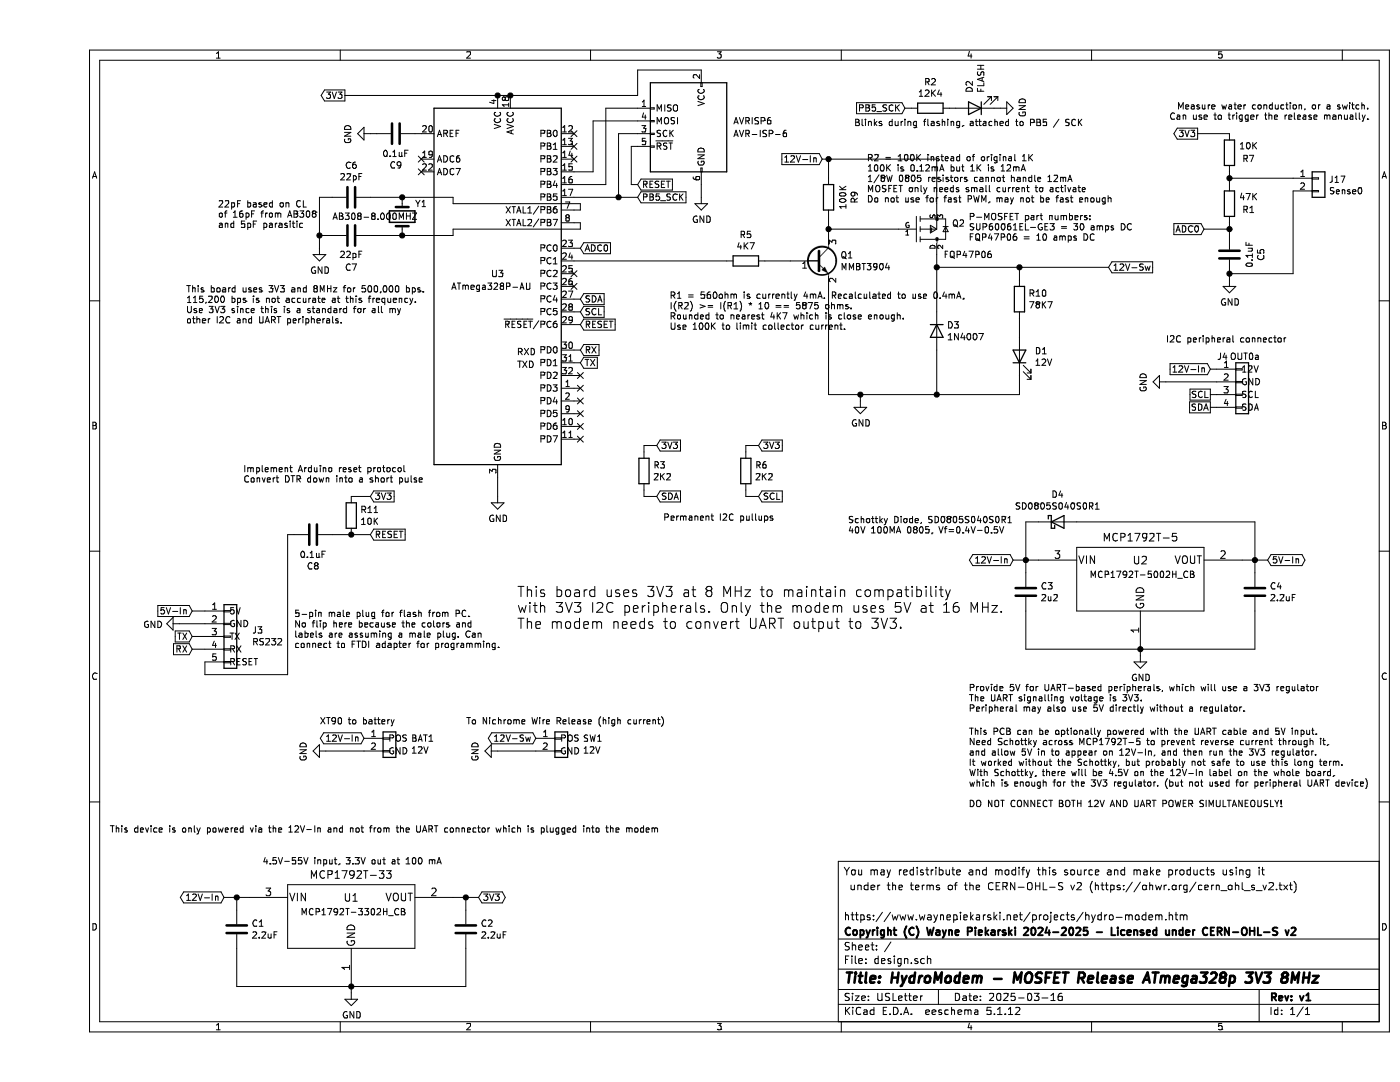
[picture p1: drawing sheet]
EESchema Schematic File Version 4
EELAYER 30 0
EELAYER END
$Descr USLetter 11000 8500
encoding utf-8
Sheet 1 1
Title "HydroModem - MOSFET Release ATmega328p 3V3 8MHz"
Date "2025-03-16"
Rev "v1"
Comp "Copyright (C) Wayne Piekarski 2024-2025 - Licensed under CERN-OHL-S v2"
Comment1 "https://www.waynepiekarski.net/projects/hydro-modem.htm"
Comment2 ""
Comment3 " under the terms of the CERN-OHL-S v2 (https://ohwr.org/cern_ohl_s_v2.txt)"
Comment4 "You may redistribute and modify this source and make products using it"
$EndDescr
$Comp
L power:GND #PWR0101
U 1 1
P 3600 3900
F 0 "#PWR0101" H 3600 3650 50  0001 C CNN
F 1 "GND" H 3605 3727 50  0000 C CNN
F 2 "" H 3600 3900 50  0001 C CNN
F 3 "" H 3600 3900 50  0001 C CNN
	1    3600 3900
	1    0    0    -1  
$EndComp
Text GLabel 4250 2450 2    50   Input ~ 0
SCL
$Comp
L power:GND #PWR0107
U 1 1
P 5200 1550
F 0 "#PWR0107" H 5200 1300 50  0001 C CNN
F 1 "GND" H 5205 1377 50  0000 C CNN
F 2 "" H 5200 1550 50  0001 C CNN
F 3 "" H 5200 1550 50  0001 C CNN
	1    5200 1550
	1    0    0    -1  
$EndComp
$Comp
L Connector:AVR-ISP-6 AVRISP6
U 1 1
P 5100 1050
F 0 "AVRISP6" H 4750 1150 50  0000 R CNN
F 1 "AVR-ISP-6" H 4750 1050 50  0000 R CNN
F 2 "Connector_PinHeader_2.54mm:PinHeader_2x03_P2.54mm_Vertical" V 4850 1100 50  0001 C CNN
F 3 "https://www.mill-max.com/catalog/download/2019-03%3A018.3M_0.pdf" H 3825 500 50  0001 C CNN
	1    5100 1050
	-1   0    0    -1  
$EndComp
Wire Wire Line
	4200 1550 4550 1550
Wire Wire Line
	4200 1450 4450 1450
Wire Wire Line
	4200 1350 4350 1350
Wire Wire Line
	4450 1450 4450 850 
Wire Wire Line
	4450 850  4700 850 
Wire Wire Line
	4350 1350 4350 950 
Wire Wire Line
	4350 950  4700 950 
Wire Wire Line
	4700 1150 4650 1150
Wire Wire Line
	4550 1550 4550 1050
Wire Wire Line
	4550 1050 4700 1050
Wire Wire Line
	4700 750  4700 550 
Wire Wire Line
	4700 550  5200 550 
Wire Wire Line
	5200 1450 5200 1550
$Comp
L power:GND #PWR0104
U 1 1
P 6450 3150
F 0 "#PWR0104" H 6450 2900 50  0001 C CNN
F 1 "GND" H 6455 2977 50  0000 C CNN
F 2 "" H 6450 3150 50  0001 C CNN
F 3 "" H 6450 3150 50  0001 C CNN
	1    6450 3150
	1    0    0    -1  
$EndComp
$Comp
L Device:R R5
U 1 1
P 5550 2050
F 0 "R5" V 5343 2050 50  0000 C CNN
F 1 "4K7" V 5434 2050 50  0000 C CNN
F 2 "custom:WP_R_0805_2012Metric_Pad1.15x1.40mm_HandSolder" V 5480 2050 50  0001 C CNN
F 3 "~" H 5550 2050 50  0001 C CNN
	1    5550 2050
	0    1    1    0   
$EndComp
$Comp
L custom:WP_I2C_Output_01x04 J4
U 1 1
P 9450 3000
F 0 "J4" H 9250 3200 50  0000 L CNN
F 1 "OUT0a" H 9350 3200 50  0000 L CNN
F 2 "custom:WP_I2C_PinHeader_1x04_P2.54mm_Vertical_Compact_Labels" H 9450 3000 50  0001 C CNN
F 3 "~" H 9450 3000 50  0001 C CNN
	1    9450 3000
	1    0    0    -1  
$EndComp
Text GLabel 9200 2900 0    50   Input ~ 0
12V-In
Text GLabel 6150 1250 0    50   Input ~ 0
12V-In
$Comp
L Device:R R10
U 1 1
P 7700 2350
F 0 "R10" H 7770 2396 50  0000 L CNN
F 1 "78K7" H 7770 2305 50  0000 L CNN
F 2 "custom:WP_R_0805_2012Metric_Pad1.15x1.40mm_HandSolder" V 7630 2350 50  0001 C CNN
F 3 "~" H 7700 2350 50  0001 C CNN
	1    7700 2350
	1    0    0    -1  
$EndComp
$Comp
L Device:LED D1
U 1 1
P 7700 2800
F 0 "D1" V 7739 2682 50  0000 R CNN
F 1 "12V" V 7648 2682 50  0000 R CNN
F 2 "custom:WP_LED_0805_2012Metric_Pad1.15x1.40mm_HandSolder" H 7700 2800 50  0001 C CNN
F 3 "~" H 7700 2800 50  0001 C CNN
	1    7700 2800
	0    -1   -1   0   
$EndComp
Text GLabel 8400 2100 2    50   Input ~ 0
12V-Sw
$Comp
L Diode:1N4007 D3
U 1 1
P 7050 2600
F 0 "D3" V 7004 2679 50  0000 L CNN
F 1 "1N4007" V 7095 2679 50  0000 L CNN
F 2 "custom:WP_D_SOD-123" H 7050 2425 50  0001 C CNN
F 3 "http://www.vishay.com/docs/88503/1n4001.pdf" H 7050 2600 50  0001 C CNN
	1    7050 2600
	0    1    1    0   
$EndComp
$Comp
L Transistor_BJT:MMBT3904 Q1
U 1 1
P 6100 2050
F 0 "Q1" H 6291 2096 50  0000 L CNN
F 1 "MMBT3904" H 6291 2005 50  0000 L CNN
F 2 "custom:WP_SOT-23" H 6300 1975 50  0001 L CIN
F 3 "https://www.fairchildsemi.com/datasheets/2N/2N3904.pdf" H 6100 2050 50  0001 L CNN
	1    6100 2050
	1    0    0    -1  
$EndComp
$Comp
L custom:WP_FQP47P06 Q2
U 1 1
P 6650 1800
F 0 "Q2" H 7168 1846 50  0000 L CNN
F 1 "FQP47P06" H 7100 1600 50  0000 L CNN
F 2 "custom:WP_MOSFET_TO-220-3_Vertical" H 6650 2300 50  0001 L CNN
F 3 "https://www.mouser.com/datasheet/2/308/1/FQP47P06_D-2313837.pdf" H 6650 2400 50  0001 L CNN
F 4 "Trans" H 6650 2500 50  0001 L CNN "category"
F 5 "MOSFET P-CH 60V 47A TO-220" H 6650 2600 50  0001 L CNN "digikey description"
F 6 "FQP47P06-ND" H 6650 2700 50  0001 L CNN "digikey part number"
F 7 "TO-220" H 6650 2800 50  0001 L CNN "ipc land pattern name"
F 8 "yes" H 6650 2900 50  0001 L CNN "lead free"
F 9 "acd61957a0d81163" H 6650 3000 50  0001 L CNN "library id"
F 10 "Fairchild" H 6650 3100 50  0001 L CNN "manufacturer"
F 11 "512-FQP47P06" H 6650 3200 50  0001 L CNN "mouser part number"
F 12 "TO220B03" H 6650 3300 50  0001 L CNN "package"
F 13 "yes" H 6650 3400 50  0001 L CNN "rohs"
F 14 "+175°C" H 6650 3500 50  0001 L CNN "temperature range high"
F 15 "-55°C" H 6650 3600 50  0001 L CNN "temperature range low"
	1    6650 1800
	1    0    0    -1  
$EndComp
Wire Wire Line
	5900 2050 5700 2050
$Comp
L Device:R R9
U 1 1
P 6200 1550
F 0 "R9" V 5993 1550 50  0000 C CNN
F 1 "100K" V 6084 1550 50  0000 C CNN
F 2 "custom:WP_R_0805_2012Metric_Pad1.15x1.40mm_HandSolder" V 6130 1550 50  0001 C CNN
F 3 "~" H 6200 1550 50  0001 C CNN
	1    6200 1550
	-1   0    0    1   
$EndComp
Wire Wire Line
	6200 1250 6200 1400
Wire Wire Line
	6200 1700 6200 1800
Wire Wire Line
	6750 1800 6200 1800
Connection ~ 6200 1800
Wire Wire Line
	6200 1800 6200 1850
Wire Wire Line
	6200 1250 7050 1250
Wire Wire Line
	7050 1600 7050 1250
Wire Wire Line
	6150 1250 6200 1250
Connection ~ 6200 1250
Wire Wire Line
	7050 2100 7050 2000
Wire Wire Line
	7050 2450 7050 2100
Connection ~ 7050 2100
Wire Wire Line
	7050 2750 7050 3100
Wire Wire Line
	7700 2500 7700 2650
Wire Wire Line
	7700 2950 7700 3100
Wire Wire Line
	7050 2100 7700 2100
Wire Wire Line
	7700 2200 7700 2100
Connection ~ 7700 2100
Wire Wire Line
	7050 3100 7700 3100
Connection ~ 7050 3100
Wire Wire Line
	6200 3100 6450 3100
Text GLabel 4250 2350 2    50   Input ~ 0
SDA
Wire Wire Line
	4250 2350 4200 2350
Wire Wire Line
	4250 2450 4200 2450
Text GLabel 4250 2550 2    50   Input ~ 0
RESET
Wire Wire Line
	4250 2550 4200 2550
Text GLabel 4700 1450 2    50   Input ~ 0
RESET
Wire Wire Line
	4650 1150 4650 1450
Wire Wire Line
	4650 1450 4700 1450
Wire Wire Line
	6200 2250 6200 3100
Wire Wire Line
	5400 2050 4200 2050
Wire Wire Line
	4250 2750 4200 2750
Wire Wire Line
	4250 3450 4200 3450
Wire Wire Line
	4200 3350 4250 3350
Wire Wire Line
	4250 3250 4200 3250
Wire Wire Line
	4200 3150 4250 3150
Wire Wire Line
	4250 3050 4200 3050
Wire Wire Line
	4200 2950 4250 2950
Wire Wire Line
	4250 2850 4200 2850
Text GLabel 9200 3100 0    50   UnSpc ~ 0
SCL
Text GLabel 9200 3200 0    50   UnSpc ~ 0
SDA
Wire Wire Line
	9250 2900 9200 2900
Wire Wire Line
	9200 3100 9250 3100
Wire Wire Line
	9250 3200 9200 3200
Wire Wire Line
	6450 3150 6450 3100
Connection ~ 6450 3100
Wire Wire Line
	6450 3100 7050 3100
NoConn ~ 3000 1250
NoConn ~ 3000 1350
NoConn ~ 4200 1050
NoConn ~ 4200 1150
NoConn ~ 4200 1250
$Comp
L custom:WP_RS232_Conn_01x05 J3
U 1 1
P 1500 5000
F 0 "J3" H 1669 5050 50  0000 L CNN
F 1 "RS232" H 1669 4959 50  0000 L CNN
F 2 "custom:WP_Serial_5P_M" H 1500 5000 50  0001 C CNN
F 3 "~" H 1500 5000 50  0001 C CNN
	1    1500 5000
	1    0    0    -1  
$EndComp
Text GLabel 4250 2750 2    50   Input ~ 0
RX
Text GLabel 4250 2850 2    50   Input ~ 0
TX
Text Notes 3750 2800 0    50   ~ 0
RXD
Text Notes 3750 2900 0    50   ~ 0
TXD
Text GLabel 1200 5100 0    50   Input ~ 0
RX
Text GLabel 1200 5000 0    50   Input ~ 0
TX
$Comp
L power:GND #PWR0105
U 1 1
P 1100 4900
F 0 "#PWR0105" H 1100 4650 50  0001 C CNN
F 1 "GND" V 1105 4772 50  0000 R CNN
F 2 "" H 1100 4900 50  0001 C CNN
F 3 "" H 1100 4900 50  0001 C CNN
	1    1100 4900
	0    1    1    0   
$EndComp
Wire Wire Line
	1100 4900 1300 4900
Text GLabel 1200 4800 0    50   Input ~ 0
5V-In
NoConn ~ 4250 2950
NoConn ~ 4250 3050
NoConn ~ 4250 3150
NoConn ~ 4250 3250
NoConn ~ 4250 3350
NoConn ~ 4250 3450
Text GLabel 2600 4200 2    50   Input ~ 0
RESET
Wire Wire Line
	1300 5300 1300 5200
Wire Wire Line
	1200 5000 1300 5000
Text GLabel 4700 1550 2    50   Input ~ 0
PB5_SCK
Wire Wire Line
	4700 1550 4550 1550
Connection ~ 4550 1550
$Comp
L Device:LED D2
U 1 1
P 7350 850
F 0 "D2" V 7389 732 50  0000 R CNN
F 1 "FLASH" V 7298 732 50  0000 R CNN
F 2 "custom:WP_LED_0805_2012Metric_Pad1.15x1.40mm_HandSolder" H 7350 850 50  0001 C CNN
F 3 "~" H 7350 850 50  0001 C CNN
	1    7350 850 
	-1   0    0    1   
$EndComp
$Comp
L power:GND #PWR0108
U 1 1
P 7550 850
F 0 "#PWR0108" H 7550 600 50  0001 C CNN
F 1 "GND" H 7555 677 50  0000 C CNN
F 2 "" H 7550 850 50  0001 C CNN
F 3 "" H 7550 850 50  0001 C CNN
	1    7550 850 
	0    -1   -1   0   
$EndComp
Wire Wire Line
	7550 850  7500 850 
Wire Wire Line
	7200 850  7150 850 
Wire Wire Line
	6850 850  6800 850 
Text GLabel 6800 850  0    50   Input ~ 0
PB5_SCK
Text Notes 6400 1000 0    50   ~ 0
Blinks during flashing, attached to PB5 / SCK
$Comp
L Device:Crystal Y1
U 1 1
P 2850 1700
F 0 "Y1" V 2750 1800 50  0000 L CNN
F 1 "AB308-8.000MHZ" V 2850 1150 50  0000 L CNN
F 2 "Crystal:Crystal_Round_D1.0mm_Vertical" H 2850 1700 50  0001 C CNN
F 3 "https://abracon.com/Resonators/ab308.pdf" H 2850 1700 50  0001 C CNN
	1    2850 1700
	0    1    1    0   
$EndComp
$Comp
L power:GND #PWR0109
U 1 1
P 2200 1950
F 0 "#PWR0109" H 2200 1700 50  0001 C CNN
F 1 "GND" H 2205 1777 50  0000 C CNN
F 2 "" H 2200 1950 50  0001 C CNN
F 3 "" H 2200 1950 50  0001 C CNN
	1    2200 1950
	1    0    0    -1  
$EndComp
$Comp
L Device:C C6
U 1 1
P 2450 1550
F 0 "C6" V 2198 1550 50  0000 C CNN
F 1 "22pF" V 2289 1550 50  0000 C CNN
F 2 "custom:WP_C_0805_2012Metric_Pad1.15x1.40mm_HandSolder" H 2488 1400 50  0001 C CNN
F 3 "~" H 2450 1550 50  0001 C CNN
	1    2450 1550
	0    1    1    0   
$EndComp
$Comp
L Device:C C7
U 1 1
P 2450 1850
F 0 "C7" V 2700 1850 50  0000 C CNN
F 1 "22pF" V 2600 1850 50  0000 C CNN
F 2 "custom:WP_C_0805_2012Metric_Pad1.15x1.40mm_HandSolder" H 2488 1700 50  0001 C CNN
F 3 "~" H 2450 1850 50  0001 C CNN
	1    2450 1850
	0    -1   1    0   
$EndComp
Wire Wire Line
	2300 1850 2200 1850
Wire Wire Line
	2200 1850 2200 1950
Wire Wire Line
	2200 1850 2200 1550
Wire Wire Line
	2200 1550 2300 1550
Connection ~ 2200 1850
Wire Wire Line
	2600 1550 2850 1550
Wire Wire Line
	2850 1850 2600 1850
Wire Wire Line
	3250 1800 3250 1850
Wire Wire Line
	3250 1550 3250 1600
Text Notes 1400 1800 0    50   ~ 0
22pF based on CL\nof 16pF from AB308\nand 5pF parasitic
Text Notes 1150 2550 0    50   ~ 0
This board uses 3V3 and 8MHz for 500,000 bps.\n115,200 bps is not accurate at this frequency.\nUse 3V3 since this is a standard for all my\nother I2C and UART peripherals.
Wire Wire Line
	4200 1650 4250 1650
Wire Wire Line
	4250 1650 4250 1600
Wire Wire Line
	4250 1600 3250 1600
Wire Wire Line
	3250 1800 4250 1800
Wire Wire Line
	4250 1800 4250 1750
Wire Wire Line
	4250 1750 4200 1750
Wire Wire Line
	3600 3750 3600 3900
Wire Wire Line
	2850 1550 3250 1550
Connection ~ 2850 1550
Wire Wire Line
	2850 1850 3250 1850
Connection ~ 2850 1850
Text GLabel 2600 3900 2    50   Input ~ 0
3V3
$Comp
L Device:R R11
U 1 1
P 2450 4050
F 0 "R11" H 2520 4096 50  0000 L CNN
F 1 "10K" H 2520 4005 50  0000 L CNN
F 2 "custom:WP_R_0805_2012Metric_Pad1.15x1.40mm_HandSolder" V 2380 4050 50  0001 C CNN
F 3 "~" H 2450 4050 50  0001 C CNN
	1    2450 4050
	1    0    0    -1  
$EndComp
$Comp
L Device:C C8
U 1 1
P 2150 4200
F 0 "C8" V 1898 4200 50  0000 C CNN
F 1 "0.1uF" V 1989 4200 50  0000 C CNN
F 2 "custom:WP_C_0805_2012Metric_Pad1.15x1.40mm_HandSolder" H 2188 4050 50  0001 C CNN
F 3 "~" H 2150 4200 50  0001 C CNN
	1    2150 4200
	0    -1   -1   0   
$EndComp
Wire Wire Line
	2300 4200 2450 4200
Connection ~ 2450 4200
Wire Wire Line
	2450 4200 2600 4200
Wire Wire Line
	2450 3900 2600 3900
Text Notes 1600 3800 0    50   ~ 0
Implement Arduino reset protocol\nConvert DTR down into a short pulse
Wire Wire Line
	1950 5300 1950 4200
Wire Wire Line
	1950 4200 2000 4200
Wire Wire Line
	1300 5300 1950 5300
Text Notes 1750 6800 0    50   ~ 0
4.5V-55V input, 3.3V out at 100 mA
$Comp
L Device:C C1
U 1 1
P 1550 7300
F 0 "C1" H 1665 7346 50  0000 L CNN
F 1 "2.2uF" H 1665 7255 50  0000 L CNN
F 2 "custom:WP_C_0805_2012Metric_Pad1.15x1.40mm_HandSolder" H 1588 7150 50  0001 C CNN
F 3 "http://datasheets.avx.com/X7RDielectric.pdf" H 1550 7300 50  0001 C CNN
F 4 "https://www.digikey.com/product-detail/en/avx-corporation/08055C104KAT2A/478-1395-1-ND/564427" H 1550 7300 50  0001 C CNN "Digikey"
F 5 "08055C104KAT2A" H 1550 7300 50  0001 C CNN "Part"
F 6 "0.1µF ±10% 50V Ceramic Capacitor X7R 0805 (2012 Metric)" H 1550 7300 50  0001 C CNN "Description"
	1    1550 7300
	1    0    0    -1  
$EndComp
$Comp
L custom:MCP1792T-3302H_CB U1
U 1 1
P 1650 7150
F 0 "U1" H 2450 7250 60  0000 C CNN
F 1 "MCP1792T-33" H 2450 7431 60  0000 C CNN
F 2 "custom:WP_SOT-23" H 2450 7390 60  0001 C CNN
F 3 "" H 1650 7150 60  0000 C CNN
	1    1650 7150
	1    0    0    -1  
$EndComp
$Comp
L Device:C C2
U 1 1
P 3350 7300
F 0 "C2" H 3465 7346 50  0000 L CNN
F 1 "2.2uF" H 3465 7255 50  0000 L CNN
F 2 "custom:WP_C_0805_2012Metric_Pad1.15x1.40mm_HandSolder" H 3388 7150 50  0001 C CNN
F 3 "http://datasheets.avx.com/X7RDielectric.pdf" H 3350 7300 50  0001 C CNN
F 4 "https://www.digikey.com/product-detail/en/avx-corporation/08055C104KAT2A/478-1395-1-ND/564427" H 3350 7300 50  0001 C CNN "Digikey"
F 5 "08055C104KAT2A" H 3350 7300 50  0001 C CNN "Part"
F 6 "0.1µF ±10% 50V Ceramic Capacitor X7R 0805 (2012 Metric)" H 3350 7300 50  0001 C CNN "Description"
	1    3350 7300
	1    0    0    -1  
$EndComp
Text GLabel 1450 7050 0    50   BiDi ~ 0
12V-In
Text GLabel 3450 7050 2    50   BiDi ~ 0
3V3
Wire Wire Line
	3250 7050 3350 7050
Wire Wire Line
	3350 7150 3350 7050
Connection ~ 3350 7050
Wire Wire Line
	3350 7050 3450 7050
Wire Wire Line
	1550 7150 1550 7050
Wire Wire Line
	1550 7050 1650 7050
Wire Wire Line
	1550 7050 1450 7050
Connection ~ 1550 7050
Wire Wire Line
	3350 7450 3350 7750
Wire Wire Line
	3350 7750 2450 7750
Wire Wire Line
	2450 7750 1550 7750
Wire Wire Line
	1550 7750 1550 7450
Connection ~ 2450 7750
$Comp
L power:GND #PWR0102
U 1 1
P 2450 7800
F 0 "#PWR0102" H 2450 7550 50  0001 C CNN
F 1 "GND" H 2455 7627 50  0000 C CNN
F 2 "" H 2450 7800 50  0001 C CNN
F 3 "" H 2450 7800 50  0001 C CNN
	1    2450 7800
	1    0    0    -1  
$EndComp
Wire Wire Line
	2450 7800 2450 7750
Text Notes 2050 7200 0    50   ~ 0
MCP1792T-3302H_CB
Text GLabel 2400 750  0    50   Output ~ 0
3V3
Wire Wire Line
	7700 2100 8400 2100
Text GLabel 4850 3900 2    50   Input ~ 0
SDA
Text GLabel 5650 3900 2    50   Input ~ 0
SCL
$Comp
L Device:R R3
U 1 1
P 4750 3700
F 0 "R3" H 4820 3746 50  0000 L CNN
F 1 "2K2" H 4820 3655 50  0000 L CNN
F 2 "custom:WP_R_0805_2012Metric_Pad1.15x1.40mm_HandSolder" V 4680 3700 50  0001 C CNN
F 3 "~" H 4750 3700 50  0001 C CNN
	1    4750 3700
	1    0    0    -1  
$EndComp
Text GLabel 4850 3500 2    50   Input ~ 0
3V3
Wire Wire Line
	4850 3900 4750 3900
Wire Wire Line
	4750 3900 4750 3850
Wire Wire Line
	4750 3550 4750 3500
Wire Wire Line
	4750 3500 4850 3500
$Comp
L Device:R R6
U 1 1
P 5550 3700
F 0 "R6" H 5620 3746 50  0000 L CNN
F 1 "2K2" H 5620 3655 50  0000 L CNN
F 2 "custom:WP_R_0805_2012Metric_Pad1.15x1.40mm_HandSolder" V 5480 3700 50  0001 C CNN
F 3 "~" H 5550 3700 50  0001 C CNN
	1    5550 3700
	1    0    0    -1  
$EndComp
Text GLabel 5650 3500 2    50   Input ~ 0
3V3
Wire Wire Line
	5650 3500 5550 3500
Wire Wire Line
	5550 3500 5550 3550
Wire Wire Line
	5550 3850 5550 3900
Wire Wire Line
	5550 3900 5650 3900
$Comp
L power:GND #PWR0112
U 1 1
P 8850 3000
F 0 "#PWR0112" H 8850 2750 50  0001 C CNN
F 1 "GND" H 8855 2827 50  0000 C CNN
F 2 "" H 8850 3000 50  0001 C CNN
F 3 "" H 8850 3000 50  0001 C CNN
	1    8850 3000
	0    1    1    0   
$EndComp
Wire Wire Line
	8850 3000 9250 3000
Text Notes 6500 1600 0    50   ~ 0
R2 = 100K instead of original 1K\n100K is 0.12mA but 1K is 12mA\n1/8W 0805 resistors cannot handle 12mA\nMOSFET only needs small current to activate\nDo not use for fast PWM, may not be fast enough
Text Notes 4950 2600 0    50   ~ 0
R1 = 560ohm is currently 4mA. Recalculated to use 0.4mA,\nI(R2) >= I(R1) * 10 == 5875 ohms.\nRounded to nearest 4K7 which is close enough.\nUse 100K to limit collector current.
Text Notes 2000 5100 0    50   ~ 0
5-pin male plug for flash from PC.\nNo flip here because the colors and\nlabels are assuming a male plug. Can\nconnect to FTDI adapter for programming.
$Comp
L Device:C C9
U 1 1
P 2800 1050
F 0 "C9" V 2548 1050 50  0000 C CNN
F 1 "0.1uF" V 2639 1050 50  0000 C CNN
F 2 "custom:WP_C_0805_2012Metric_Pad1.15x1.40mm_HandSolder" H 2838 900 50  0001 C CNN
F 3 "~" H 2800 1050 50  0001 C CNN
	1    2800 1050
	0    -1   -1   0   
$EndComp
Wire Wire Line
	2400 750  3600 750 
Connection ~ 3600 750 
Wire Wire Line
	3700 750  4700 750 
Wire Wire Line
	3600 750  3700 750 
Connection ~ 3700 750 
$Comp
L MCU_Microchip_ATmega:ATmega328P-AU U3
U 1 1
P 3600 2250
F 0 "U3" H 3600 2350 50  0000 C CNN
F 1 "ATmega328P-AU" H 3550 2250 50  0000 C CNN
F 2 "Package_QFP:TQFP-32_7x7mm_P0.8mm" H 3600 2250 50  0001 C CIN
F 3 "http://ww1.microchip.com/downloads/en/DeviceDoc/ATmega328_P%20AVR%20MCU%20with%20picoPower%20Technology%20Data%20Sheet%2040001984A.pdf" H 3600 2250 50  0001 C CNN
	1    3600 2250
	1    0    0    -1  
$EndComp
Wire Wire Line
	3000 1050 2950 1050
$Comp
L power:GND #PWR0114
U 1 1
P 2600 1050
F 0 "#PWR0114" H 2600 800 50  0001 C CNN
F 1 "GND" H 2605 877 50  0000 C CNN
F 2 "" H 2600 1050 50  0001 C CNN
F 3 "" H 2600 1050 50  0001 C CNN
	1    2600 1050
	0    1    1    0   
$EndComp
Wire Wire Line
	2600 1050 2650 1050
Text GLabel 4250 1950 2    50   Input ~ 0
ADC0
Text GLabel 9150 1800 0    50   Input ~ 0
ADC0
Text GLabel 9100 1050 0    50   Output ~ 0
3V3
$Comp
L Device:R R7
U 1 1
P 9350 1200
F 0 "R7" H 9200 1250 50  0000 C CNN
F 1 "10K" H 9200 1150 50  0000 C CNN
F 2 "custom:WP_R_0805_2012Metric_Pad1.15x1.40mm_HandSolder" V 9280 1200 50  0001 C CNN
F 3 "~" H 9350 1200 50  0001 C CNN
	1    9350 1200
	-1   0    0    1   
$EndComp
Text Notes 10450 950  2    50   ~ 0
Measure water conduction, or a switch.\nCan use to trigger the release manually.
$Comp
L Connector_Generic:Conn_01x02 J17
U 1 1
P 10050 1400
F 0 "J17" H 10130 1392 50  0000 L CNN
F 1 "Sense0" H 10130 1301 50  0000 L CNN
F 2 "custom:WP_Power_PinHeader_1x02_P2.54mm_Vertical" H 10050 1400 50  0001 C CNN
F 3 "~" H 10050 1400 50  0001 C CNN
	1    10050 1400
	1    0    0    -1  
$EndComp
Text Notes 8850 2700 0    50   ~ 0
I2C peripheral connector
$Comp
L Device:R R2
U 1 1
P 7000 850
F 0 "R2" V 6793 850 50  0000 C CNN
F 1 "12K4" V 6884 850 50  0000 C CNN
F 2 "custom:WP_R_0805_2012Metric_Pad1.15x1.40mm_HandSolder" V 6930 850 50  0001 C CNN
F 3 "~" H 7000 850 50  0001 C CNN
	1    7000 850 
	0    1    1    0   
$EndComp
Text Notes 3750 4950 0    79   ~ 0
This board uses 3V3 at 8 MHz to maintain compatibility\nwith 3V3 I2C peripherals. Only the modem uses 5V at 16 MHz.\nThe modem needs to convert UART output to 3V3.
Text Notes 550  6550 0    50   ~ 0
This device is only powered via the 12V-In and not from the UART connector which is plugged into the modem
$Comp
L custom:WP_Power_Conn_01x02 BAT1
U 1 1
P 2750 5800
F 0 "BAT1" H 2918 5800 50  0000 L CNN
F 1 "12V" H 2918 5709 50  0000 L CNN
F 2 "custom:WP_TerminalBlock_16AWG_bornier-2_P5.08mm" H 2750 5800 50  0001 C CNN
F 3 "~" H 2750 5800 50  0001 C CNN
	1    2750 5800
	1    0    0    -1  
$EndComp
Text GLabel 2550 5800 0    50   BiDi ~ 0
12V-In
$Comp
L power:GND #PWR0103
U 1 1
P 2250 5900
F 0 "#PWR0103" H 2250 5650 50  0001 C CNN
F 1 "GND" H 2255 5727 50  0000 C CNN
F 2 "" H 2250 5900 50  0001 C CNN
F 3 "" H 2250 5900 50  0001 C CNN
	1    2250 5900
	0    1    1    0   
$EndComp
Wire Wire Line
	2250 5900 2550 5900
Text Notes 4900 4100 0    50   ~ 0
Permanent I2C pullups
Text Notes 2200 5700 0    50   ~ 0
XT90 to battery
Text Notes 7300 5600 0    50   ~ 0
Provide 5V for UART-based peripherals, which will use a 3V3 regulator\nThe UART signalling voltage is 3V3.\nPeripheral may also use 5V directly without a regulator.
$Comp
L Device:C C?
U 1 1
P 7750 4650
AR Path="/613EEE93/613F7D4A" Ref="C?"  Part="1" 
AR Path="/613F7D4A" Ref="C3"  Part="1" 
F 0 "C3" H 7865 4696 50  0000 L CNN
F 1 "2u2" H 7865 4605 50  0000 L CNN
F 2 "custom:WP_C_0805_2012Metric_Pad1.15x1.40mm_HandSolder" H 7788 4500 50  0001 C CNN
F 3 "http://datasheets.avx.com/X7RDielectric.pdf" H 7750 4650 50  0001 C CNN
F 4 "https://www.digikey.com/product-detail/en/avx-corporation/08055C104KAT2A/478-1395-1-ND/564427" H 7750 4650 50  0001 C CNN "Digikey"
F 5 "08055C104KAT2A" H 7750 4650 50  0001 C CNN "Part"
F 6 "0.1µF ±10% 50V Ceramic Capacitor X7R 0805 (2012 Metric)" H 7750 4650 50  0001 C CNN "Description"
	1    7750 4650
	1    0    0    -1  
$EndComp
$Comp
L custom:MCP1792T-3302H_CB U?
U 1 1
P 7850 4500
AR Path="/613EEE93/613F7D50" Ref="U?"  Part="1" 
AR Path="/613F7D50" Ref="U2"  Part="1" 
F 0 "U2" H 8650 4600 60  0000 C CNN
F 1 "MCP1792T-5" H 8650 4781 60  0000 C CNN
F 2 "custom:WP_SOT-23" H 8650 4740 60  0001 C CNN
F 3 "" H 7850 4500 60  0000 C CNN
	1    7850 4500
	1    0    0    -1  
$EndComp
$Comp
L Device:C C?
U 1 1
P 9550 4650
AR Path="/613EEE93/613F7D59" Ref="C?"  Part="1" 
AR Path="/613F7D59" Ref="C4"  Part="1" 
F 0 "C4" H 9665 4696 50  0000 L CNN
F 1 "2.2uF" H 9665 4605 50  0000 L CNN
F 2 "custom:WP_C_0805_2012Metric_Pad1.15x1.40mm_HandSolder" H 9588 4500 50  0001 C CNN
F 3 "http://datasheets.avx.com/X7RDielectric.pdf" H 9550 4650 50  0001 C CNN
F 4 "https://www.digikey.com/product-detail/en/avx-corporation/08055C104KAT2A/478-1395-1-ND/564427" H 9550 4650 50  0001 C CNN "Digikey"
F 5 "08055C104KAT2A" H 9550 4650 50  0001 C CNN "Part"
F 6 "0.1µF ±10% 50V Ceramic Capacitor X7R 0805 (2012 Metric)" H 9550 4650 50  0001 C CNN "Description"
	1    9550 4650
	1    0    0    -1  
$EndComp
Text GLabel 7650 4400 0    50   BiDi ~ 0
12V-In
Text GLabel 9650 4400 2    50   BiDi ~ 0
5V-In
Wire Wire Line
	9450 4400 9550 4400
Wire Wire Line
	9550 4500 9550 4400
Connection ~ 9550 4400
Wire Wire Line
	9550 4400 9650 4400
Wire Wire Line
	7750 4500 7750 4400
Wire Wire Line
	7750 4400 7850 4400
Wire Wire Line
	7750 4400 7650 4400
Connection ~ 7750 4400
Wire Wire Line
	9550 4800 9550 5100
Wire Wire Line
	9550 5100 8650 5100
Wire Wire Line
	8650 5100 7750 5100
Wire Wire Line
	7750 5100 7750 4800
Connection ~ 8650 5100
$Comp
L power:GND #PWR?
U 1 1
P 8650 5150
AR Path="/613EEE93/613F7D6E" Ref="#PWR?"  Part="1" 
AR Path="/613F7D6E" Ref="#PWR0106"  Part="1" 
F 0 "#PWR0106" H 8650 4900 50  0001 C CNN
F 1 "GND" H 8655 4977 50  0000 C CNN
F 2 "" H 8650 5150 50  0001 C CNN
F 3 "" H 8650 5150 50  0001 C CNN
	1    8650 5150
	1    0    0    -1  
$EndComp
Wire Wire Line
	8650 5150 8650 5100
Text Notes 8250 4550 0    50   ~ 0
MCP1792T-5002H_CB
Text Notes 6350 4200 0    50   ~ 0
Schottky Diode, SD0805S040S0R1\n40V 100MA 0805, Vf=0.4V-0.5V
Text Notes 7300 6350 0    50   ~ 0
This PCB can be optionally powered with the UART cable and 5V input.\nNeed Schottky across MCP1792T-5 to prevent reverse current through it,\nand allow 5V in to appear on 12V-In, and then run the 3V3 regulator.\nIt worked without the Schottky, but probably not safe to use this long term.\nWith Schottky, there will be 4.5V on the 12V-In label on the whole board,\nwhich is enough for the 3V3 regulator. (but not used for peripheral UART device)\n\nDO NOT CONNECT BOTH 12V AND UART POWER SIMULTANEOUSLY!
$Comp
L Device:D_Schottky D4
U 1 1
P 8000 4100
F 0 "D4" H 8000 4316 50  0000 C CNN
F 1 "SD0805S040S0R1" H 8000 4225 50  0000 C CNN
F 2 "custom:WP_LED_0805_2012Metric_Pad1.15x1.40mm_HandSolder" H 8000 4100 50  0001 C CNN
F 3 "http://datasheets.avx.com/schottky.pdf" H 8000 4100 50  0001 C CNN
F 4 "DIODE SCHOTTKY 40V 100MA 0805" H 8000 4100 50  0001 C CNN "Description"
	1    8000 4100
	1    0    0    -1  
$EndComp
Wire Wire Line
	8150 4100 9550 4100
Wire Wire Line
	9550 4100 9550 4400
Wire Wire Line
	7850 4100 7750 4100
Wire Wire Line
	7750 4100 7750 4400
Wire Wire Line
	1200 5100 1300 5100
$Comp
L custom:WP_Power_Conn_01x02 SW1
U 1 1
P 4100 5800
F 0 "SW1" H 4268 5800 50  0000 L CNN
F 1 "12V" H 4268 5709 50  0000 L CNN
F 2 "custom:WP_TerminalBlock_16AWG_bornier-2_P5.08mm" H 4100 5800 50  0001 C CNN
F 3 "~" H 4100 5800 50  0001 C CNN
	1    4100 5800
	1    0    0    -1  
$EndComp
Text GLabel 3900 5800 0    50   BiDi ~ 0
12V-Sw
$Comp
L power:GND #PWR0110
U 1 1
P 3600 5900
F 0 "#PWR0110" H 3600 5650 50  0001 C CNN
F 1 "GND" H 3605 5727 50  0000 C CNN
F 2 "" H 3600 5900 50  0001 C CNN
F 3 "" H 3600 5900 50  0001 C CNN
	1    3600 5900
	0    1    1    0   
$EndComp
Wire Wire Line
	3600 5900 3900 5900
Text Notes 3350 5700 0    50   ~ 0
To Nichrome Wire Release (high current)
Wire Wire Line
	4250 1950 4200 1950
NoConn ~ 4200 2150
NoConn ~ 4200 2250
Wire Wire Line
	1200 4800 1300 4800
$Comp
L Device:R R1
U 1 1
P 9350 1600
F 0 "R1" H 9200 1650 50  0000 C CNN
F 1 "47K" H 9200 1550 50  0000 C CNN
F 2 "custom:WP_R_0805_2012Metric_Pad1.15x1.40mm_HandSolder" V 9280 1600 50  0001 C CNN
F 3 "~" H 9350 1600 50  0001 C CNN
	1    9350 1600
	-1   0    0    1   
$EndComp
Wire Wire Line
	9100 1050 9350 1050
$Comp
L power:GND #PWR0111
U 1 1
P 9350 2200
F 0 "#PWR0111" H 9350 1950 50  0001 C CNN
F 1 "GND" H 9355 2027 50  0000 C CNN
F 2 "" H 9350 2200 50  0001 C CNN
F 3 "" H 9350 2200 50  0001 C CNN
	1    9350 2200
	1    0    0    -1  
$EndComp
$Comp
L Device:C C5
U 1 1
P 9350 2000
F 0 "C5" V 9098 2000 50  0000 C CNN
F 1 "0.1uF" V 9189 2000 50  0000 C CNN
F 2 "custom:WP_C_0805_2012Metric_Pad1.15x1.40mm_HandSolder" H 9388 1850 50  0001 C CNN
F 3 "~" H 9350 2000 50  0001 C CNN
	1    9350 2000
	-1   0    0    1   
$EndComp
Wire Wire Line
	9850 1400 9350 1400
Wire Wire Line
	9350 1400 9350 1350
Wire Wire Line
	9350 1400 9350 1450
Connection ~ 9350 1400
Wire Wire Line
	9350 1750 9350 1800
Wire Wire Line
	9350 1800 9150 1800
Connection ~ 9350 1800
Wire Wire Line
	9350 1800 9350 1850
Wire Wire Line
	9350 2150 9350 2200
Wire Wire Line
	9850 1500 9850 2150
Wire Wire Line
	9850 2150 9350 2150
Connection ~ 9350 2150
Text Notes 7300 1900 0    50   ~ 0
P-MOSFET part numbers:\nSUP60061EL-GE3 = 30 amps DC\nFQP47P06 = 10 amps DC
$EndSCHEMATC
